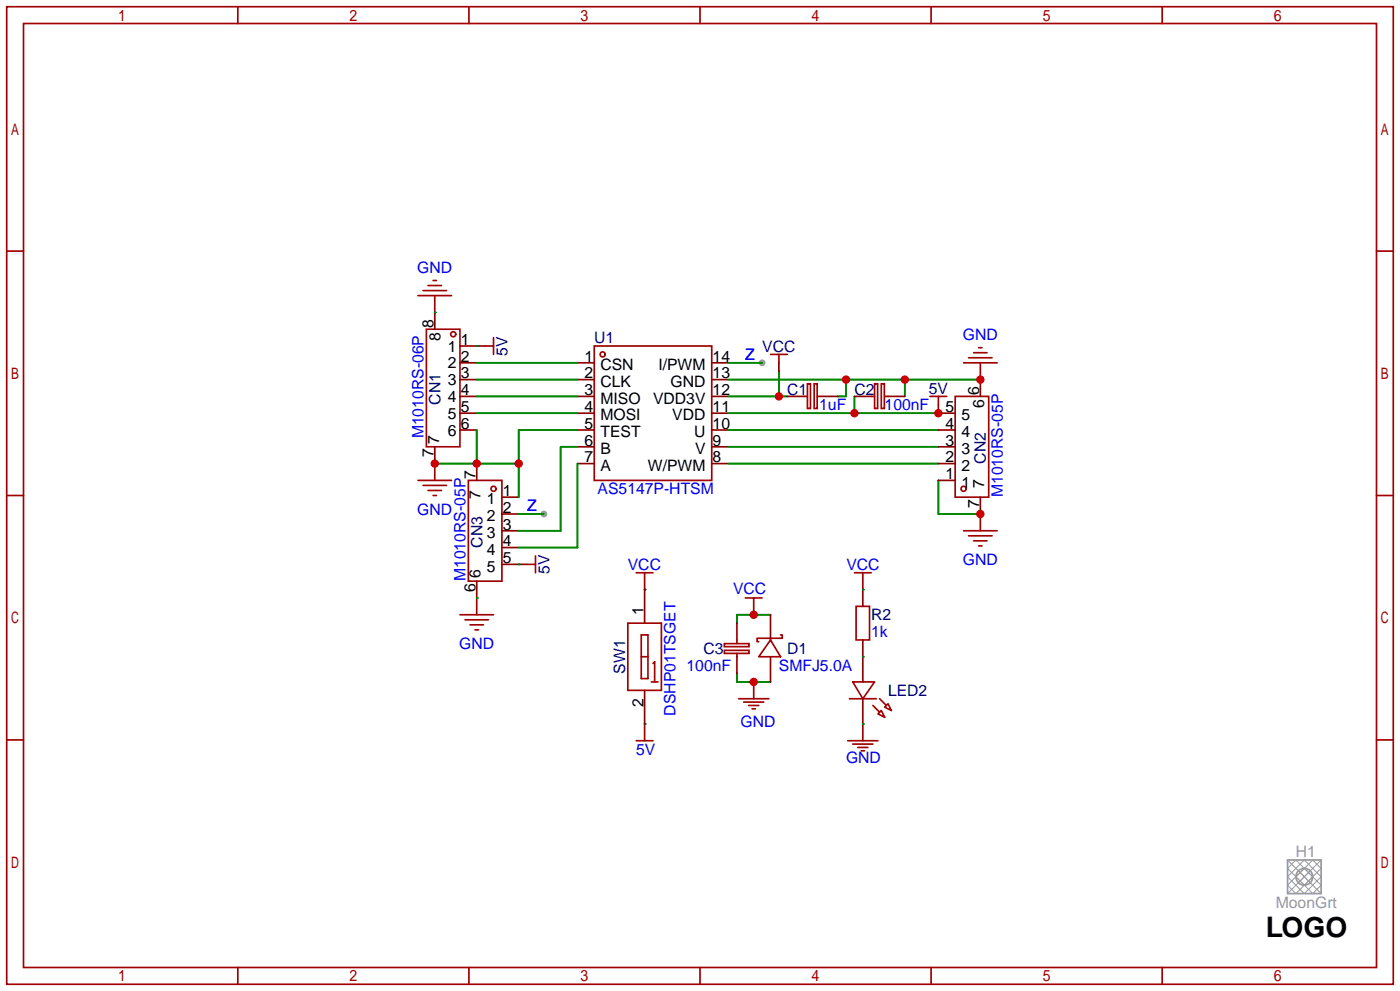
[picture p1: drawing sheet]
<svg xmlns="http://www.w3.org/2000/svg" width="212mm" height="150mm" viewBox="0 0 212 150" stroke-linecap="round" stroke-linejoin="round" font-family="sans-serif">
<g fill="#999">
<circle cx="115.3" cy="54.9" r=".51"/>
<circle cx="82.3" cy="77.7" r=".51"/>
</g>
<g fill="none" stroke="#a10000" stroke-width=".25">
<path d="M1 1h209.8v147.8h-209.8zM3.6 3.6h204.7v142.7h-204.7zM36 1v2.6M71 1v2.6M105.9 1v2.6M140.9 1v2.6M175.9 1v2.6M1 38h2.6M208.3 38h2.5M63.2 44.7h5.1M64 43.9h3.6M64.5 49.8h5.1v17.8h-5.1z"/>
<path d="M64.8 43.2h2M65.5 42.4h.5M65.8 44.7v2.5M73.4 52.3h1.3M74.7 51.1v2.5M89.9 52.3h17.8v20.3h-17.8zM116.6 53.6h2.5M117.9 53.6v1.3M121.7 59.9h.5M122.2 58h.4v3.8h-.4zM123.2 58h.4v3.8h-.4zM123.7 59.9h.5"/>
<path d="M131.8 59.9h.5M132.3 58h.5v3.8h-.5zM133.3 58h.5v3.8h-.5zM133.9 59.9h.5M140.7 59.9h2.6M142 59.9v1.3M144.5 59.9h5.1v15.3h-5.1zM145.8 54.9h5.1M146.6 54.1h3.5M147.3 53.3h2.1M148.1 52.6h.5M148.3 54.9v2.5"/>
<path d="M1 74.9h2.6M63.2 72.6h5.1M64 73.4h3.6M64.8 74.2h2M65.5 74.9h.5M65.8 70.1v2.5M70.9 72.6h5v15.3h-5zM148.3 77.7v2.6M208.3 74.9h2.5M69.6 93h5.1M70.4 93.7h3.5M71.1 94.5h2.1"/>
<path d="M71.9 95.2h.5M72.1 90.4v2.6M79.8 85.3h1.2M81 84.1v2.5M95 94.2h5.1v10.2h-5.1zM96.3 86.6h2.5M97 96h1v6.6h-1zM97 99.3h1M97.5 86.6v2.6M109.6 97.3h3.7v.5h-3.7zM109.6 98.3h3.7v.5h-3.7zM111.5 96.8v.5"/>
<path d="M111.5 98.8v.5M112.8 90.4h2.5M114 90.4v2.6M116.6 96.8l1.5 2.5h-3.3zM118.1 96h.3v.5h-3.8v.5h.2M129.3 86.6h2.5M129.5 91.7h2.1v5.1h-2.1zM130.6 86.6v2.6M145.8 80.3h5.1M146.6 81h3.5M147.3 81.8h2.1M148.1 82.5h.5"/>
<path d="M1 111.9h2.6M96.3 112h2.5M97.5 109.5v2.5M98.6 103.1h1M98.8 100.3l.3-.2v3M111.8 105.7h4.5M112.5 106.2h3.1M113.3 106.7h1.5M113.8 107.2h.5M114 103.1v2.6M128.3 112h4.5M128.5 105.7h4.1"/>
<path d="M129 103.1h3.3l-1.7 2.6zM129 112.5h3.1M129.8 113h1.5M130.3 113.5h.5M130.6 109.5v2.5M132.1 106.7l1 1M132.8 107.9l.5-.5 .6 1.1zM133.1 105.7l1 1M133.9 106.9l.5-.5 .5 1zM208.3 111.9h2.5M36 146.3v2.5M71 146.3v2.5"/>
<path d="M105.9 146.3v2.5M140.9 146.3v2.5M175.9 146.3v2.5"/>
<circle cx="68.6" cy="50.5" r=".38"/>
<circle cx="91.2" cy="53.6" r=".38"/>
<circle cx="74.7" cy="73.9" r=".38"/>
<circle cx="145.8" cy="73.9" r=".38"/>
</g>
<path d="M194.8 131.3l1.3-1.3 3.8 3.9-1.3 1.2zM194.8 132.6l2.6-2.6 2.5 2.6-2.5 2.5zM194.8 130l5.1 5.1M198.6 130l1.3 1.3-3.8 3.8-1.3-1.2zM199.9 130l-5.1 5.1" fill="none" stroke="#999" stroke-width=".15"/>
<g fill="none" stroke="#999" stroke-width=".25">
<path d="M194.8 130h5.1v5.1h-5.1z"/>
<circle cx="197.4" cy="132.6" r="1.27"/>
</g>
<g fill="none" stroke="#870000" stroke-width=".25">
<path d="M65.8 47.2h.1M65.8 47.2v2.6M69.6 54.9h2.5M69.6 57.4h2.5M69.6 59.9h2.5M69.6 52.3h3.8M87.4 54.9h2.5M87.4 57.4h2.5M87.4 59.9h2.5M107.7 54.9h2.5M107.7 57.4h2.5M107.7 59.9h2.5"/>
<path d="M117.9 54.9v1.2M119.1 59.9h2.6M124.2 59.9h2.5M129.3 59.9h2.5M134.4 59.9h2.5M148.3 57.4h.1M148.3 57.4v2.5M65.8 70.1h.1M65.8 67.6v2.5M69.6 62.5h2.5M69.6 65h2.5M72.1 70.1v2.5"/>
<path d="M75.9 75.2h2.6M75.9 77.7h2.6M87.4 62.5h2.5M87.4 65h2.5M87.4 67.6h2.5M87.4 70.1h2.5M107.7 62.5h2.5M107.7 65h2.5M107.7 67.6h2.5M107.7 70.1h2.5M142 61.2v1.3h2.5M142 65h2.5"/>
<path d="M142 67.6h2.5M142 70.1h2.5M142 72.6h2.5M148.3 77.7h.1M148.3 75.2v2.5M72.1 90.4h.1M72.1 87.9v2.5M75.9 80.3h2.6M75.9 82.8h2.6M75.9 85.3h3.9M97.5 89.2h.1M97.5 89.2v5"/>
<path d="M111.5 94.2v2.6M111.5 99.3v2.6M114 93h.1M116.6 93v3.8M116.6 99.3v3.8M130.6 89.2h.1M130.6 89.2v2.5M130.6 96.8v6.3M97.5 109.5h.1M97.5 104.4v5.1M114 103.1h.1M130.6 109.5h.1"/>
<path d="M130.6 105.7v3.8"/>
</g>
<g fill="none" stroke="#008700" stroke-width=".25">
<path d="M65.8 47.2h.1M72.1 52.3h.1M72.1 57.4h15.3M72.1 54.9h15.3M72.1 59.9h15.3M110.2 57.4h38.1M110.2 54.9h5.1M110.2 59.9h8.9M117.9 56.1v3.8M128 57.4v2.5h-1.3M129.3 59.9v2.6M136.9 57.4v2.5"/>
<path d="M65.8 70.1h12.7M72.1 62.5h15.3M72.1 65v5.1M78.5 77.7h3.8M87.4 67.6h-2.6v12.7h-6.3M87.4 70.1v12.7h-8.9M87.4 65h-8.9v10.2M110.2 67.6h31.8M110.2 65h31.8M110.2 70.1h31.8M110.2 62.5h31.8M142 72.6v5.1h6.3"/>
<path d="M72.1 90.4h.1M78.5 85.3h.1M97.5 89.2h.1M116.6 93h-5.1v1.2M130.6 89.2h.1M130.6 99.3h.1M97.5 109.5h.1M111.5 101.9v1.2h5.1M130.6 109.5h.1"/>
</g>
<g fill="#c00">
<circle cx="136.9" cy="57.4" r=".63"/>
<circle cx="148.3" cy="57.4" r=".63"/>
<circle cx="128" cy="57.4" r=".63"/>
<circle cx="148.3" cy="77.7" r=".63"/>
<circle cx="114" cy="103.1" r=".63"/>
<circle cx="114" cy="93" r=".63"/>
<circle cx="129.3" cy="62.5" r=".63"/>
<circle cx="142" cy="62.5" r=".63"/>
<circle cx="117.9" cy="59.9" r=".63"/>
<circle cx="72.1" cy="70.1" r=".63"/>
<circle cx="65.8" cy="70.1" r=".63"/>
<circle cx="78.5" cy="70.1" r=".63"/>
</g>
<text font-size="4.3" x="191.5" y="141.7">LOGO</text>
<g font-size="2.4" fill="#00f">
<text x="63.1" y="41.2">GND</text>
<text x="145.7" y="51.4">GND</text>
<text x="112.8" y="54.4">Z</text>
<text x="124" y="62.1">1uF</text>
<text x="133.9" y="62.1">100nF</text>
<text x="64.1" y="66.3" transform="rotate(-90 64.1 66.3)">M1010RS-06P</text>
<text x="63.1" y="77.8">GND</text>
<text x="79.8" y="77.3">Z</text>
<text x="90.4" y="74.8">AS5147P-HTSM</text>
<text x="151.7" y="75.2" transform="rotate(-90 151.7 75.2)">M1010RS-05P</text>
<text x="70.4" y="87.9" transform="rotate(-90 70.4 87.9)">M1010RS-05P</text>
<text x="95" y="86.2">VCC</text>
<text x="110.9" y="89.8">VCC</text>
<text x="128.1" y="86.2">VCC</text>
<text x="145.7" y="85.4">GND</text>
<text x="69.5" y="98.1">GND</text>
<text x="103.9" y="101.4">100nF</text>
<text x="117.9" y="101.4">SMFJ5.0A</text>
<text x="131.8" y="96.4">1k</text>
<text x="102.2" y="108.2" transform="rotate(-90 102.2 108.2)">DSHP01TSGET</text>
<text x="112.1" y="109.9">GND</text>
<text x="96.3" y="114.1">5V</text>
<text x="128" y="115.4">GND</text>
</g>
<g font-size="2.4">
<text x="65.6" y="49.5" transform="rotate(-90 65.6 49.5)">8</text>
<text x="66.6" y="51.6" transform="rotate(-90 66.6 51.6)">8</text>
<text x="67.8" y="53.2">1</text>
<text x="69.7" y="52.1">1</text>
<text x="67.8" y="55.7">2</text>
<text x="67.8" y="58.3">3</text>
<text x="69.7" y="54.7">2</text>
<text x="69.7" y="57.2">3</text>
<text x="69.7" y="59.8">4</text>
<text x="88.5" y="54.7">1</text>
<text x="88.5" y="57.2">2</text>
<text x="88.5" y="59.8">3</text>
<text x="90.9" y="55.9">CSN</text>
<text x="90.9" y="58.5">CLK</text>
<text x="99.6" y="55.9">I/PWM</text>
<text x="101.5" y="58.5">GND</text>
<text x="107.8" y="59.8">12</text>
<text x="107.8" y="57.2">13</text>
<text x="107.8" y="54.7">14</text>
<text x="148.2" y="59.7" transform="rotate(-90 148.2 59.7)">6</text>
<text x="67.8" y="60.8">4</text>
<text x="67.8" y="63.3">5</text>
<text x="67.8" y="65.9">6</text>
<text x="69.7" y="62.3">5</text>
<text x="69.7" y="64.8">6</text>
<text x="88.5" y="62.3">4</text>
<text x="88.5" y="64.8">5</text>
<text x="90.9" y="61">MISO</text>
<text x="90.9" y="63.6">MOSI</text>
<text x="98.8" y="61">VDD3V</text>
<text x="101.7" y="63.6">VDD</text>
<text x="107.8" y="64.8">10</text>
<text x="107.8" y="62.3">11</text>
<text x="143.1" y="64.8">4</text>
<text x="143.1" y="62.3">5</text>
<text x="145.5" y="63.6">5</text>
<text x="148.9" y="61.7" transform="rotate(-90 148.9 61.7)">6</text>
<text x="65.6" y="69.1" transform="rotate(-90 65.6 69.1)">7</text>
<text x="66.5" y="67.1" transform="rotate(-90 66.5 67.1)">7</text>
<text x="88.5" y="67.4">6</text>
<text x="88.5" y="69.9">7</text>
<text x="90.9" y="66.1">TEST</text>
<text x="90.9" y="68.6">B</text>
<text x="90.9" y="71.2">A</text>
<text x="98" y="71.2">W/PWM</text>
<text x="105" y="66.1">U</text>
<text x="105.2" y="68.6">V</text>
<text x="107.8" y="69.9">8</text>
<text x="107.8" y="67.4">9</text>
<text x="143.1" y="69.9">2</text>
<text x="143.1" y="67.4">3</text>
<text x="145.5" y="71.2">2</text>
<text x="145.5" y="68.6">3</text>
<text x="145.5" y="66.1">4</text>
<text x="72" y="72.4" transform="rotate(-90 72 72.4)">7</text>
<text x="72.7" y="75.4" transform="rotate(-90 72.7 75.4)">7</text>
<text x="73.7" y="76.3">1</text>
<text x="76.1" y="75">1</text>
<text x="76.1" y="77.5">2</text>
<text x="143.1" y="72.5">1</text>
<text x="145.5" y="73.7">1</text>
<text x="148.2" y="76.8" transform="rotate(-90 148.2 76.8)">7</text>
<text x="148.9" y="73.8" transform="rotate(-90 148.9 73.8)">7</text>
<text x="73.7" y="78.8">2</text>
<text x="73.7" y="81.3">3</text>
<text x="73.7" y="83.9">4</text>
<text x="76.1" y="80.1">3</text>
<text x="76.1" y="82.6">4</text>
<text x="72" y="89.5" transform="rotate(-90 72 89.5)">6</text>
<text x="72.7" y="87.4" transform="rotate(-90 72.7 87.4)">6</text>
<text x="73.7" y="86.4">5</text>
<text x="76.1" y="85.2">5</text>
<text x="97.3" y="93" transform="rotate(-90 97.3 93)">1</text>
<text x="97.3" y="107" transform="rotate(-90 97.3 107)">2</text>
</g>
<g font-size="2.4" fill="#000080">
<text x="76.8" y="53.8" transform="rotate(-90 76.8 53.8)">5V</text>
<text x="89.9" y="51.9">U1</text>
<text x="115.3" y="53.2">VCC</text>
<text x="119.1" y="59.8">C1</text>
<text x="129.3" y="59.8">C2</text>
<text x="140.5" y="59.5">5V</text>
<text x="66.6" y="61.2" transform="rotate(-90 66.6 61.2)">CN1</text>
<text x="149.2" y="70.1" transform="rotate(-90 149.2 70.1)">CN2</text>
<text x="73" y="82.8" transform="rotate(-90 73 82.8)">CN3</text>
<text x="83.1" y="86.8" transform="rotate(-90 83.1 86.8)">5V</text>
<text x="131.8" y="93.8">R2</text>
<text x="94.6" y="101.9" transform="rotate(-90 94.6 101.9)">SW1</text>
<text x="106.4" y="98.9">C3</text>
<text x="119.1" y="98.9">D1</text>
<text x="134.4" y="105.2">LED2</text>
</g>
<g font-size="2.4" fill="#999">
<text x="196.1" y="129.6">H1</text>
<text x="193" y="137.2">MoonGrt</text>
</g>
</svg>
